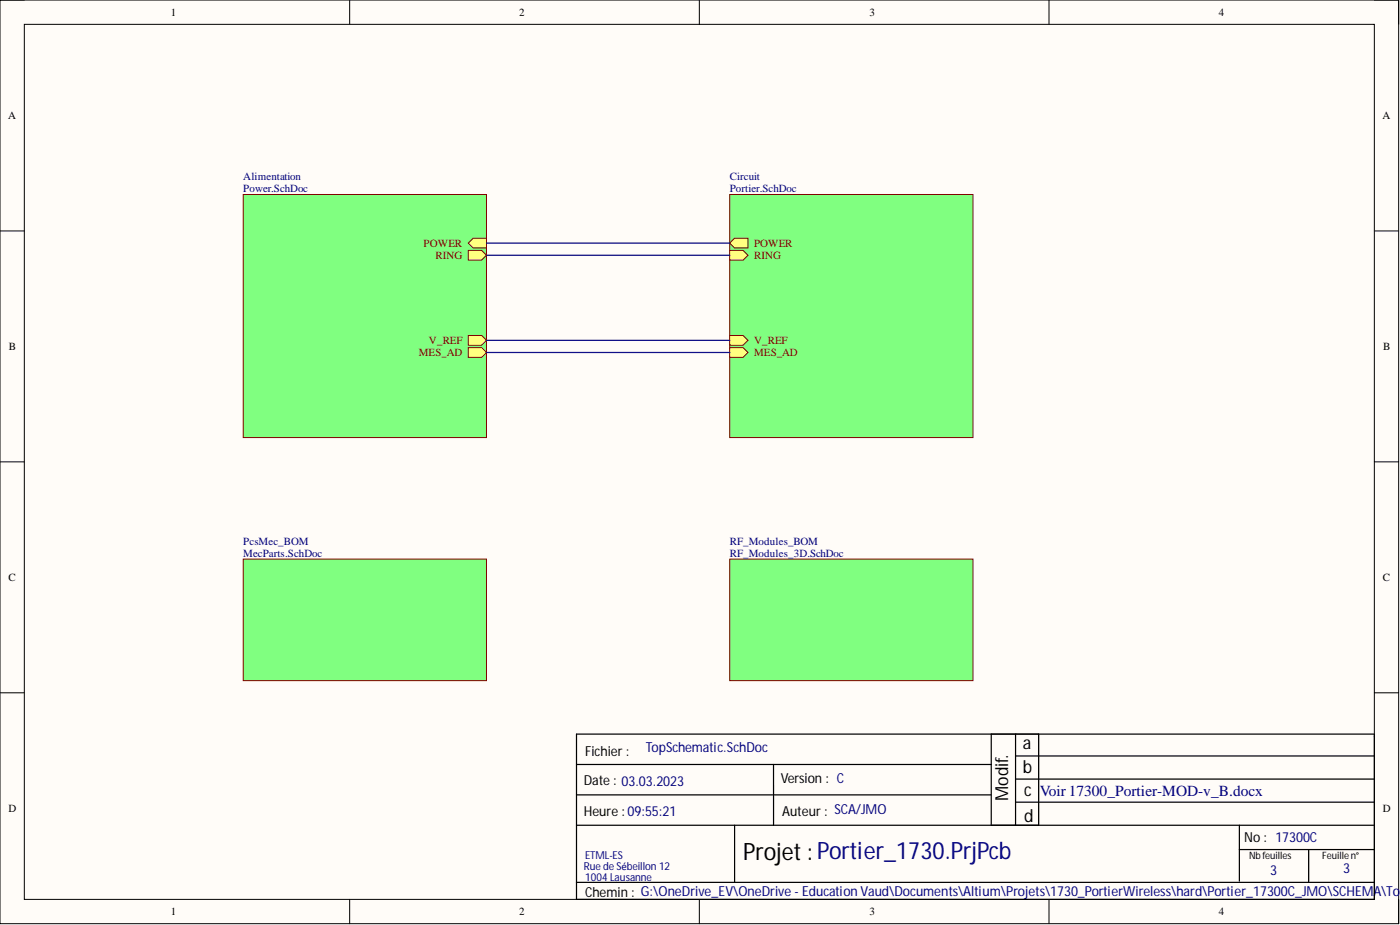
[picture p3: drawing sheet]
<svg xmlns="http://www.w3.org/2000/svg" width="292mm" height="193mm" viewBox="0 0 292 193" stroke-linecap="round" stroke-linejoin="round" font-family="sans-serif">
<path d="M0 0h291.8v192.7h-291.8z" fill-rule="evenodd" fill="#fffcf8"/>
<path d="M0 0h291.8v192.7h-291.8z" fill="none" stroke="#000" stroke-width=".21"/>
<path d="M5.1 5.1h281.6v182.5h-281.6z" fill-rule="evenodd" fill="#fffcf8"/>
<g fill="none" stroke="#000" stroke-width=".21">
<path d="M0 0h5.1M5.1 5.1h281.6v182.5h-281.6zM73 0v5.1M145.9 0v5.1M218.9 0v5.1M286.7 0h5.1v5.1M0 48.2h5.1M286.7 48.2h5.1M0 96.4h5.1M286.7 96.4h5.1M0 144.5h5.1M286.7 144.5h5.1"/>
<path d="M73 187.6v5.1M145.9 187.6v5.1M218.9 187.6v5.1M291.8 187.6v5.1"/>
</g>
<g fill="none" stroke="#000" stroke-width=".25">
<path d="M120.3 153.1h166.4v34.5h-166.4zM120.3 159.5h86.5M161.4 159.5v12.7M206.8 153.1v19.1M211.9 153.1v19.1M211.9 157.7h74.8M216.7 153.1v19.1M120.3 172.2h166.4M120.3 165.8h86.5M153.3 172.2v11.9M211.9 162.5h74.8M211.9 167.3h74.8"/>
<path d="M258.6 172.2v11.6M258.6 177.2h28.1M273 177.2v6.9M120.3 184.1h166.4"/>
</g>
<path d="M50.8 40.6h50.7v50.7h-50.7z" fill-rule="evenodd" fill="#80ff80"/>
<path d="M50.8 40.6h50.7v50.7h-50.7z" fill="none" stroke="#800000" stroke-width=".21"/>
<path d="M97.7 52.2h2.8l1 1.1-1 1h-2.8z" fill-rule="evenodd" fill="#ffff80"/>
<path d="M97.7 52.2h2.8l1 1.1-1 1h-2.8z" fill="none" stroke="#800000" stroke-width=".21"/>
<path d="M97.7 50.7l1-1h2.8v2h-2.8z" fill-rule="evenodd" fill="#ffff80"/>
<path d="M97.7 50.7l1-1h2.8v2h-2.8z" fill="none" stroke="#800000" stroke-width=".21"/>
<path d="M97.7 70h2.8l1 1-1 1h-2.8z" fill-rule="evenodd" fill="#ffff80"/>
<path d="M97.7 70h2.8l1 1-1 1h-2.8z" fill="none" stroke="#800000" stroke-width=".21"/>
<path d="M97.7 72.5h2.8l1 1-1 1h-2.8z" fill-rule="evenodd" fill="#ffff80"/>
<path d="M97.7 72.5h2.8l1 1-1 1h-2.8z" fill="none" stroke="#800000" stroke-width=".21"/>
<path d="M152.3 40.6h50.7v50.7h-50.7z" fill-rule="evenodd" fill="#80ff80"/>
<path d="M152.3 40.6h50.7v50.7h-50.7z" fill="none" stroke="#800000" stroke-width=".21"/>
<path d="M152.3 72.5h2.7l1.1 1-1.1 1h-2.7z" fill-rule="evenodd" fill="#ffff80"/>
<path d="M152.3 72.5h2.7l1.1 1-1.1 1h-2.7z" fill="none" stroke="#800000" stroke-width=".21"/>
<path d="M152.3 70h2.7l1.1 1-1.1 1h-2.7z" fill-rule="evenodd" fill="#ffff80"/>
<path d="M152.3 70h2.7l1.1 1-1.1 1h-2.7z" fill="none" stroke="#800000" stroke-width=".21"/>
<path d="M152.3 52.2h2.7l1.1 1.1-1.1 1h-2.7z" fill-rule="evenodd" fill="#ffff80"/>
<path d="M152.3 52.2h2.7l1.1 1.1-1.1 1h-2.7z" fill="none" stroke="#800000" stroke-width=".21"/>
<path d="M152.3 50.7l1-1h2.8v2h-2.8z" fill-rule="evenodd" fill="#ffff80"/>
<path d="M152.3 50.7l1-1h2.8v2h-2.8z" fill="none" stroke="#800000" stroke-width=".21"/>
<path d="M50.8 116.6h50.7v25.4h-50.7z" fill-rule="evenodd" fill="#80ff80"/>
<path d="M50.8 116.6h50.7v25.4h-50.7z" fill="none" stroke="#800000" stroke-width=".21"/>
<path d="M152.3 116.6h50.7v25.4h-50.7z" fill-rule="evenodd" fill="#80ff80"/>
<path d="M152.3 116.6h50.7v25.4h-50.7z" fill="none" stroke="#800000" stroke-width=".21"/>
<path d="M101.5 50.7h50.8M101.5 53.3h50.8M101.5 71h50.8M101.5 73.5h50.8" fill="none" stroke="#000080" stroke-width=".25"/>
<text font-size="5" x="155" y="179.4">Projet : Portier_1730.PrjPcb</text>
<g font-size="3.7">
<text x="213.4" y="156.2">a</text>
<text x="213.4" y="161.3">b</text>
<text x="210.4" y="167.1" transform="rotate(-90 210.4 167.1)">Modif.</text>
<text x="213.7" y="166.1">c</text>
<text x="213.7" y="171.4">d</text>
</g>
<text font-size="3.2" fill="#000080" x="217" y="166.2">Voir17300_Portier-MOD-v_B.docx</text>
<g font-size="2.9">
<text x="122.1" y="157.7">Fichier :</text>
<text x="121.8" y="163.8">Date : 03.03.2023</text>
<text x="162.9" y="163.3">Version : C</text>
<text x="121.8" y="170.1">Heure : 09:55:21</text>
<text x="163.2" y="170.1">Auteur : SCA/JMO</text>
<text x="259.6" y="175.7">No : 17300C</text>
<text x="122.1" y="187.1">Chemin : G:\OneDrive_EV\OneDrive - Education Vaud\Documents\Altium\Projets\1730_PortierWireless\hard\Portier_17300C_JMO\SCHEMA\Top</text>
</g>
<g font-size="2.9" fill="#000080">
<text x="134.7" y="156.9">TopSchematic.SchDoc</text>
<text x="265" y="182.6">3</text>
<text x="280.2" y="182">3</text>
</g>
<g font-size="2.3">
<text x="35.6" y="3.3">1</text>
<text x="108.4" y="3.3">2</text>
<text x="181.4" y="3.3">3</text>
<text x="254.3" y="3.3">4</text>
<text x="1.7" y="24.9">A</text>
<text x="288.4" y="24.9">A</text>
<text x="1.9" y="73">B</text>
<text x="288.6" y="73">B</text>
<text x="1.8" y="121.2">C</text>
<text x="288.5" y="121.2">C</text>
<text x="1.8" y="169.4">D</text>
<text x="288.5" y="169.4">D</text>
<text x="35.6" y="190.9">1</text>
<text x="108.4" y="190.9">2</text>
<text x="181.4" y="190.9">3</text>
<text x="254.3" y="190.9">4</text>
</g>
<g font-size="2.3" fill="#000080">
<text x="50.8" y="37.5">Alimentation</text>
<text x="50.8" y="40.1">Power.SchDoc</text>
<text x="152.3" y="37.5">Circuit</text>
<text x="152.3" y="40.1">Portier.SchDoc</text>
<text x="50.8" y="113.6">PcsMec_BOM</text>
<text x="152.3" y="113.6">RF_Modules_BOM</text>
<text x="50.8" y="116.1">MecParts.SchDoc</text>
<text x="152.3" y="116.1">RF_Modules_3D.SchDoc</text>
<text x="122.1" y="179.2">ETML-ES</text>
<text x="121.8" y="181.5">Rue de Sébeillon 12</text>
<text x="122.1" y="183.7">1004 Lausanne</text>
</g>
<g font-size="2.3" fill="#800000">
<text x="88.4" y="51.5">POWER</text>
<text x="157.3" y="51.5">POWER</text>
<text x="90.8" y="54">RING</text>
<text x="157.3" y="54">RING</text>
<text x="89.5" y="71.8">V_REF</text>
<text x="157.3" y="71.8">V_REF</text>
<text x="87.4" y="74.3">MES_AD</text>
<text x="157.3" y="74.3">MES_AD</text>
</g>
<g font-size="2.1">
<text x="260.6" y="179.2">Nb feuilles</text>
<text x="275.8" y="179.2">Feuillen°</text>
</g>
</svg>
